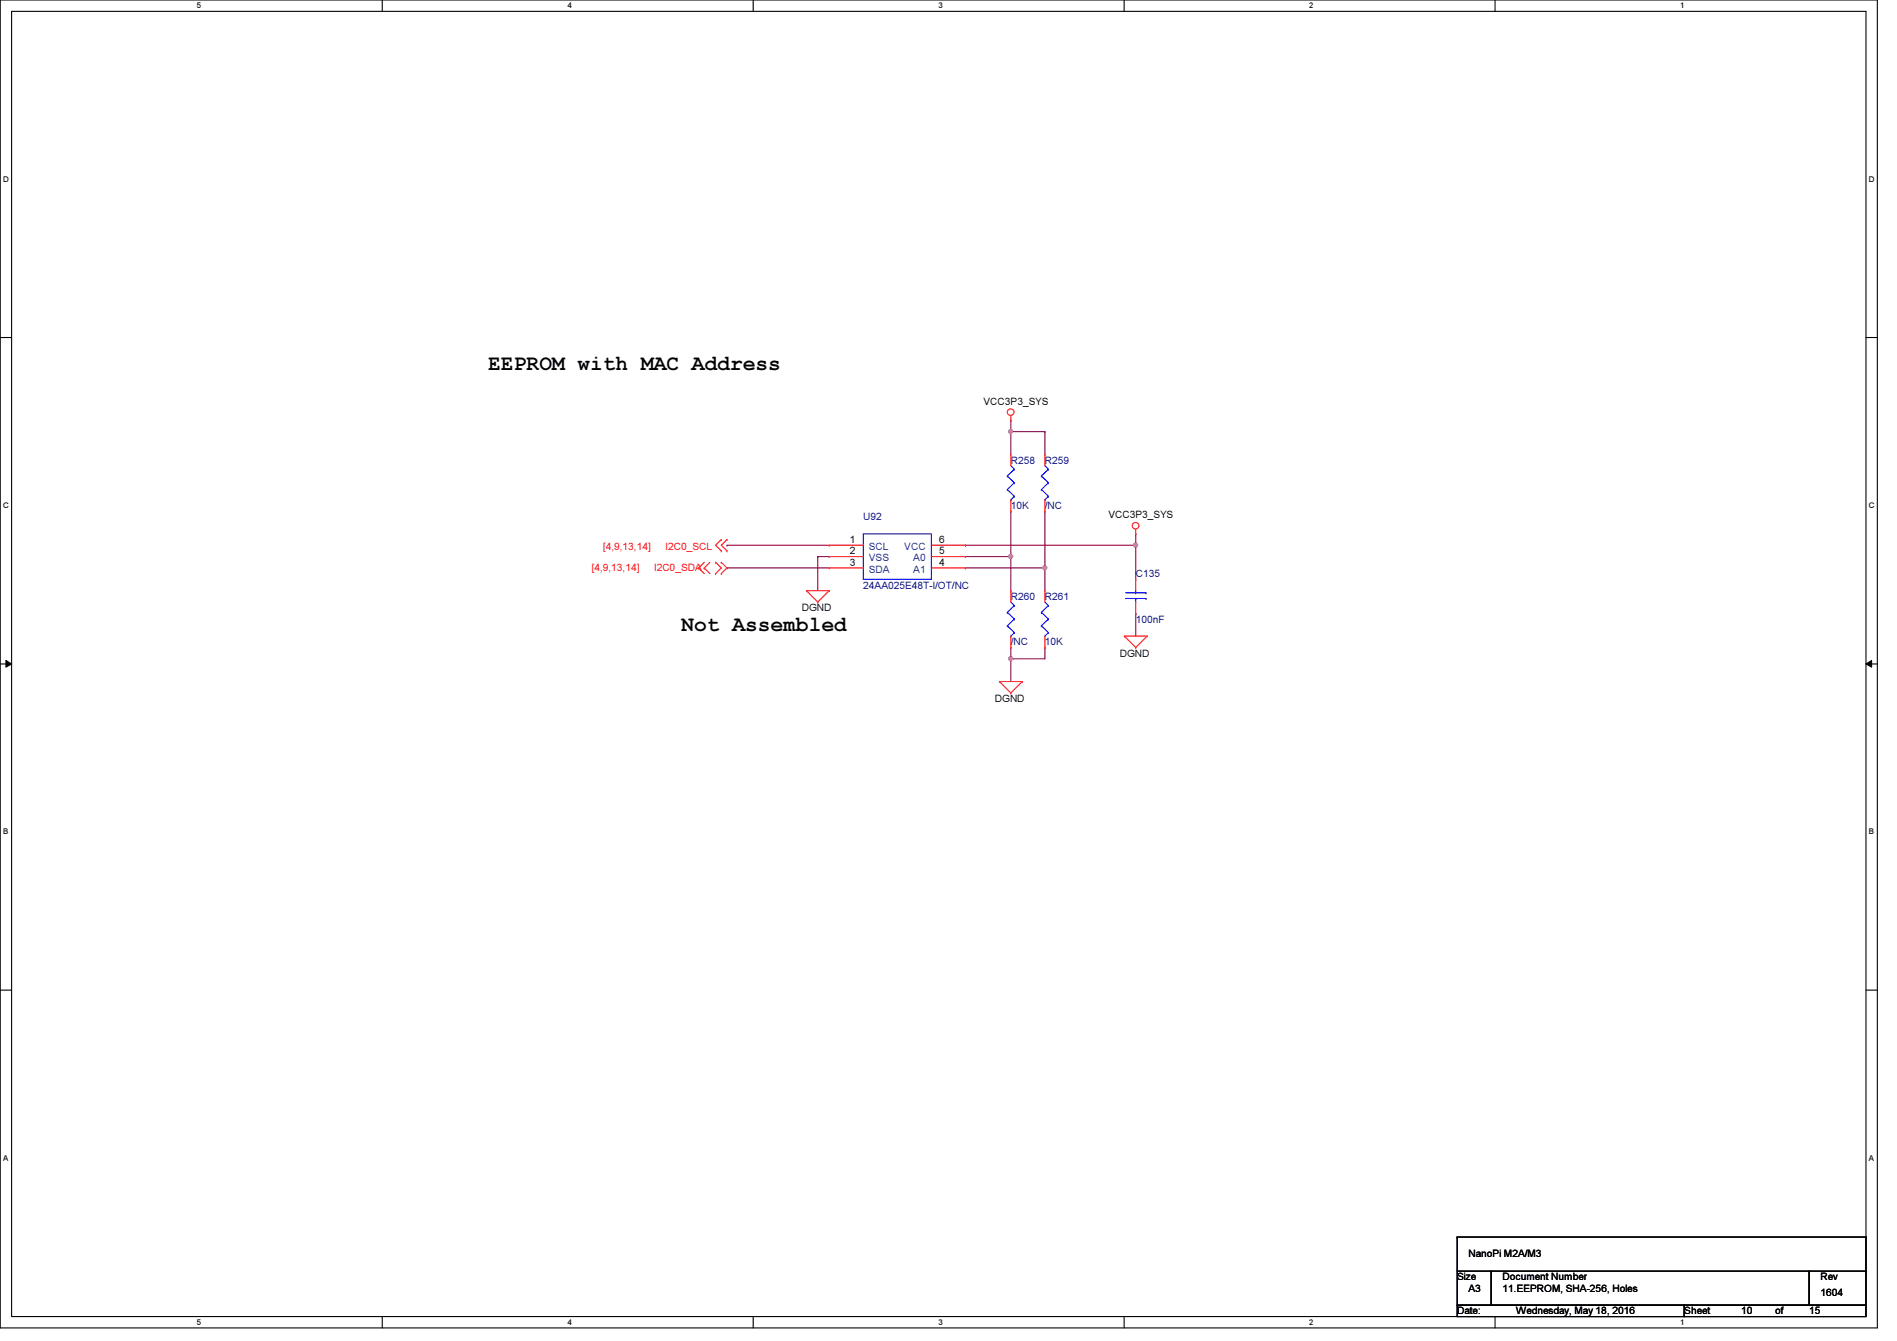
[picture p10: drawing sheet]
<svg xmlns="http://www.w3.org/2000/svg" width="297mm" height="210mm" viewBox="0 0 297 210" stroke-linecap="round" stroke-linejoin="round" font-family="sans-serif">
<path d="M0 0h294v207.9h-294zM1.8 1.8h290.4v204.3h-290.4z" fill="none" stroke="#000" stroke-width=".17"/>
<g fill="#fff">
<path d="M30.8 .2h.7v1.4h-.7z"/>
<path d="M30.8 206.2h.7v1.4h-.7z"/>
</g>
<path d="M59.9 0v1.8M59.9 206.1v1.8" fill="none" stroke="#000" stroke-width=".17"/>
<g fill="#fff">
<path d="M88.9 .2h.6v1.4h-.6z"/>
<path d="M88.9 206.2h.6v1.4h-.6z"/>
</g>
<path d="M117.9 0v1.8M117.9 206.1v1.8" fill="none" stroke="#000" stroke-width=".17"/>
<g fill="#fff">
<path d="M146.9 .2h.7v1.4h-.7z"/>
<path d="M146.9 206.2h.7v1.4h-.7z"/>
</g>
<path d="M176 0v1.8M176 206.1v1.8" fill="none" stroke="#000" stroke-width=".17"/>
<g fill="#fff">
<path d="M205 .2h.7v1.4h-.7z"/>
<path d="M205 206.2h.7v1.4h-.7z"/>
</g>
<path d="M234.1 0v1.8M234.1 206.1v1.8" fill="none" stroke="#000" stroke-width=".17"/>
<g fill="#fff">
<path d="M263.1 .2h.7v1.4h-.7z"/>
<path d="M263.1 206.2h.7v1.4h-.7z"/>
<path d="M.5 27.3h.9v1.4h-.9z"/>
<path d="M292.6 27.3h.9v1.4h-.9z"/>
<path d="M.5 78.4h.9v1.4h-.9z"/>
<path d="M292.6 78.4h.9v1.4h-.9z"/>
</g>
<path d="M0 52.8h1.8M292.2 52.8h1.8" fill="none" stroke="#000" stroke-width=".17"/>
<g fill="#fff">
<path d="M.5 129.5h.8v1.4h-.8z"/>
<path d="M292.6 129.5h.9v1.4h-.9z"/>
</g>
<path d="M0 103.9h1.8M292.2 103.9h1.8" fill="none" stroke="#000" stroke-width=".17"/>
<path d="M.9 103.4l.9 .5-.9 .5zM292.2 103.9l.9-.5v1z" fill="#000"/>
<path d="M.9 103.4l.9 .5-.9 .5zM292.2 103.9l.9-.5v1z" fill="none" stroke="#000" stroke-width=".16"/>
<g fill="#fff">
<path d="M.5 180.5h.8v1.4h-.8z"/>
<path d="M292.6 180.5h.9v1.4h-.9z"/>
</g>
<path d="M0 155h1.8M292.2 155h1.8" fill="none" stroke="#000" stroke-width=".17"/>
<path d="M151.2 85.3h.1M151.2 85.3h26.6" fill="none" stroke="#800040" stroke-width=".17"/>
<circle cx="177.8" cy="85.3" r=".32" fill="#f0f"/>
<circle cx="177.8" cy="85.3" r=".32" fill="none" stroke="#f0f" stroke-width=".17"/>
<path d="M158.3 67.6h.1M158.3 67.6v3.5M113.8 88.9h.1M113.8 85.3h.1M113.8 88.9h16M113.8 85.3h16M128.1 87.1h.1M128.1 87.1h1.7M128.1 87.1v5.4M177.8 83.6h.1M177.8 83.6v1.7" fill="none" stroke="#800040" stroke-width=".17"/>
<circle cx="158.3" cy="67.5" r=".32" fill="#f0f"/>
<circle cx="158.3" cy="67.5" r=".32" fill="none" stroke="#f0f" stroke-width=".17"/>
<path d="M158.3 67.6h.1M158.3 67.6h5.3M163.6 67.6h.1M163.6 67.6v3.5M151.2 87.1h.1M151.2 87.1h7.1" fill="none" stroke="#800040" stroke-width=".17"/>
<circle cx="158.3" cy="87.1" r=".32" fill="#f0f"/>
<circle cx="158.3" cy="87.1" r=".32" fill="none" stroke="#f0f" stroke-width=".17"/>
<path d="M151.2 88.9h.1M151.2 88.9h12.4M158.3 87.1h.1M158.3 87.1v5.4" fill="none" stroke="#800040" stroke-width=".17"/>
<circle cx="163.6" cy="88.9" r=".32" fill="#f0f"/>
<circle cx="163.6" cy="88.9" r=".32" fill="none" stroke="#f0f" stroke-width=".17"/>
<path d="M163.6 80h.1M163.6 88.9h.1M163.6 80v12.5M158.3 103.1h.1M158.3 103.1v3.6M158.3 103.1h5.3" fill="none" stroke="#800040" stroke-width=".17"/>
<circle cx="158.3" cy="103.1" r=".32" fill="#f0f"/>
<circle cx="158.3" cy="103.1" r=".32" fill="none" stroke="#f0f" stroke-width=".17"/>
<path d="M158.3 65.8h.1M158.3 65.8v1.8M158.3 80h.1M158.3 80v7.1M177.8 85.3h.1M177.8 96h.1M177.8 85.3v5.4M177.8 96v3.6M158.3 101.3h.1M158.3 101.3v1.8M163.6 101.3h.1M163.6 101.3v1.8" fill="none" stroke="#800040" stroke-width=".17"/>
<g fill="none" stroke="#f00" stroke-width=".17">
<path d="M158.3 65.8h.1M158.3 71.1h.1M158.3 65.1v.7M158.3 71.1v1.8M158.3 78.2v1.8M163.6 71.1h.1M163.6 71.1v1.8M163.6 78.2v1.8M109.4 88.9h.1M109.4 88.9l.9 .9M110.3 88.9h.1M110.3 88.9l.9 .9"/>
<path d="M110.3 88l-.9 .9M111.2 88l-.9 .9M112.1 89.8h.1M112.1 88h.1M112.1 88l.8 .9-.8 .9M112.9 88h.1M112.9 89.8h.1M112.9 84.5h.1M112.9 86.2h.1M112.9 88l.9 .9-.9 .9M112.9 84.5l-.8 .8 .8 .9M113.8 84.5h.1"/>
<path d="M113.8 86.2h.1M113.8 84.5l-.9 .8 .9 .9M126.3 92.5h.1M126.3 92.5h3.5M126.3 92.5l1.8 1.7M128.1 94.2h.1M129.8 92.5h.1M129.8 85.3h.1M129.8 87.1h.1M129.8 88.9h.1M129.8 92.5l-1.7 1.7M129.8 85.3h5.4"/>
<path d="M129.8 87.1h5.4M129.8 88.9h5.4M145.8 85.3h5.4M145.8 87.1h5.4M145.8 88.9h5.4M151.2 88.9h.1M151.2 87.1h.1M151.2 85.3h.1M158.3 92.5h.1M158.3 80h.1M158.3 92.5v1.7M158.3 99.6v1.7"/>
<path d="M163.6 80h.1M163.6 92.5h.1M163.6 92.5v1.7M163.6 99.6v1.7M176.1 99.6h.1M176.1 99.6h3.5M176.1 99.6l1.7 1.7M177.8 83.6h.1M177.8 90.7h.1M177.8 96h.1M177.8 82.8v.8M177.8 90.7v1.8"/>
<path d="M177.8 94.2v1.8M179.6 99.6h.1M179.6 99.6l-1.8 1.7M156.5 106.7h.1M156.5 106.7h3.6M156.5 106.7l1.8 1.8M158.3 108.5h.1M158.3 101.3h.1M160.1 106.7h.1M160.1 106.7l-1.8 1.8M163.6 101.3h.1M177.8 101.3h.1"/>
<circle cx="158.3" cy="64.5" r=".52"/>
<circle cx="177.8" cy="82.3" r=".52"/>
</g>
<path d="M228.2 199h5.3v5.3h-5.3zM228.2 193.6h.1M228.2 193.6v5.4M228.2 193.6h64M233.5 199h49.8v5.3h-49.8zM283.3 199h8.9v5.3h-8.9zM292.2 193.6h.1M292.2 199h.1M292.2 193.6v5.4M228.2 204.3h35.5v1.8h-35.5zM263.7 204.3h28.5v1.8h-28.5z" fill="none" stroke="#000" stroke-width=".17"/>
<g fill="none" stroke="#00f" stroke-width=".17">
<path d="M157.7 74.5h.1M157.7 76.6h.1M157.7 74.5l1.1 1.1M157.7 76.6l1.1 1.1M158.3 78.2h.1M158.3 72.9l.5 .5M158.8 73.4h.1M158.8 75.6h.1M158.8 77.7h.1M158.8 73.4l-1.1 1.1M158.8 75.6l-1.1 1M158.8 77.7l-.5 .5"/>
<path d="M163.1 74.5h.1M163.1 76.6h.1M163.1 74.5l1.1 1.1M163.1 76.6l1.1 1.1M163.6 78.2h.1M163.6 72.9l.6 .5M164.2 73.4h.1M164.2 75.6h.1M164.2 77.7h.1M164.2 73.4l-1.1 1.1M164.2 75.6l-1.1 1M164.2 77.7l-.6 .5"/>
<path d="M135.2 83.6h10.6v7.1h-10.6zM157.7 95.8h.1M157.7 98h.1M157.7 95.8l1.1 1.1M157.7 98l1.1 1M158.3 99.6h.1M158.3 94.2l.5 .6M158.8 94.8h.1M158.8 96.9h.1M158.8 99h.1M158.8 94.8l-1.1 1M158.8 96.9l-1.1 1.1"/>
<path d="M158.8 99l-.5 .6M163.1 95.8h.1M163.1 98h.1M163.1 95.8l1.1 1.1M163.1 98l1.1 1M163.6 99.6h.1M163.6 94.2l.6 .6M164.2 94.8h.1M164.2 96.9h.1M164.2 99h.1M164.2 94.8l-1.1 1M164.2 96.9l-1.1 1.1"/>
<path d="M164.2 99l-.6 .6M176.2 93.7h3.2M176.2 92.8h3.2M177.8 92.8h.1M177.8 93.7h.1M177.8 92.5v.3M177.8 93.7v.5M179.4 93.7h.1M179.4 92.8h.1"/>
</g>
<circle cx="177.8" cy="85.3" r=".32" fill="#f0f"/>
<circle cx="177.8" cy="85.3" r=".32" fill="none" stroke="#f0f" stroke-width=".17"/>
<circle cx="158.3" cy="67.5" r=".32" fill="#f0f"/>
<circle cx="158.3" cy="67.5" r=".32" fill="none" stroke="#f0f" stroke-width=".17"/>
<circle cx="158.3" cy="87.1" r=".32" fill="#f0f"/>
<circle cx="158.3" cy="87.1" r=".32" fill="none" stroke="#f0f" stroke-width=".17"/>
<circle cx="163.6" cy="88.9" r=".32" fill="#f0f"/>
<circle cx="163.6" cy="88.9" r=".32" fill="none" stroke="#f0f" stroke-width=".17"/>
<circle cx="158.3" cy="103.1" r=".32" fill="#f0f"/>
<circle cx="158.3" cy="103.1" r=".32" fill="none" stroke="#f0f" stroke-width=".17"/>
<g font-size="3.3">
<text x="76.5" y="57.9">EEPROM with MAC Address</text>
<text x="106.7" y="98.8">Not Assembled</text>
</g>
<g font-size="1.6">
<text x="154" y="63.3">VCC3P3_SYS</text>
<text x="173.6" y="81.1">VCC3P3_SYS</text>
<text x="133.1" y="85">1</text>
<text x="133.1" y="86.7">2</text>
<text x="133.1" y="88.5">3</text>
<text x="147.1" y="88.5">4</text>
<text x="147.1" y="86.7">5</text>
<text x="147.1" y="85">6</text>
<text x="125.6" y="95.7">DGND</text>
<text x="175.3" y="102.8">DGND</text>
<text x="155.8" y="109.9">DGND</text>
<text x="230" y="196.7">NanoPi M2A/M3</text>
<text x="228.2" y="200.4">Size</text>
<text x="230" y="202.2">A3</text>
<text x="235.3" y="202.2">11.EEPROM, SHA-256, Holes</text>
<text x="235.3" y="200.4">Document Number</text>
<text x="285.1" y="202.9">1604</text>
<text x="285.1" y="200.4">Rev</text>
<text x="228.2" y="205.7">Date:</text>
<text x="237.4" y="205.7">Wednesday, May 18, 2016</text>
<text x="263.7" y="205.7">Sheet</text>
<text x="272.6" y="205.7">10</text>
<text x="278" y="205.7">of</text>
<text x="283.3" y="205.7">15</text>
</g>
<g font-size="1.6" fill="#000080">
<text x="158.3" y="72.6">R258</text>
<text x="163.6" y="72.6">R259</text>
<text x="135.2" y="81.4">U92</text>
<text x="158.3" y="79.7">10K</text>
<text x="163.6" y="79.7">/NC</text>
<text x="135.2" y="92.1">24AA025E48T-I/OT/NC</text>
<text x="158.3" y="93.9">R260</text>
<text x="163.6" y="93.9">R261</text>
<text x="177.8" y="90.3">C135</text>
<text x="158.3" y="101">/NC</text>
<text x="163.6" y="101">10K</text>
<text x="177.8" y="97.5">100nF</text>
</g>
<g font-size="1.6" fill="#f00">
<text x="92.7" y="89.5">[4,9,13,14]</text>
<text x="94.4" y="86.1">[4,9,13,14]</text>
<text x="102.4" y="89.5">I2C0_SDA</text>
<text x="104.2" y="86.1">I2C0_SCL</text>
</g>
<g font-size="1.6" fill="#004080">
<text x="136.1" y="86.1">SCL</text>
<text x="136.1" y="87.8">VSS</text>
<text x="136.1" y="89.6">SDA</text>
<text x="141.6" y="86.1">VCC</text>
<text x="143" y="89.6">A1</text>
<text x="143" y="87.8">A0</text>
</g>
<g font-size="1.3">
<text x="30.8" y="1.3">5</text>
<text x="88.9" y="1.3">4</text>
<text x="146.9" y="1.3">3</text>
<text x="205" y="1.3">2</text>
<text x="263.1" y="1.3">1</text>
<text x=".5" y="28.4">D</text>
<text x="292.6" y="28.4">D</text>
<text x=".5" y="79.5">C</text>
<text x="292.6" y="79.5">C</text>
<text x=".5" y="130.6">B</text>
<text x="292.6" y="130.6">B</text>
<text x=".5" y="181.7">A</text>
<text x="292.6" y="181.7">A</text>
<text x="30.8" y="207.4">5</text>
<text x="88.9" y="207.4">4</text>
<text x="146.9" y="207.4">3</text>
<text x="205" y="207.4">2</text>
<text x="263.1" y="207.4">1</text>
</g>
</svg>
